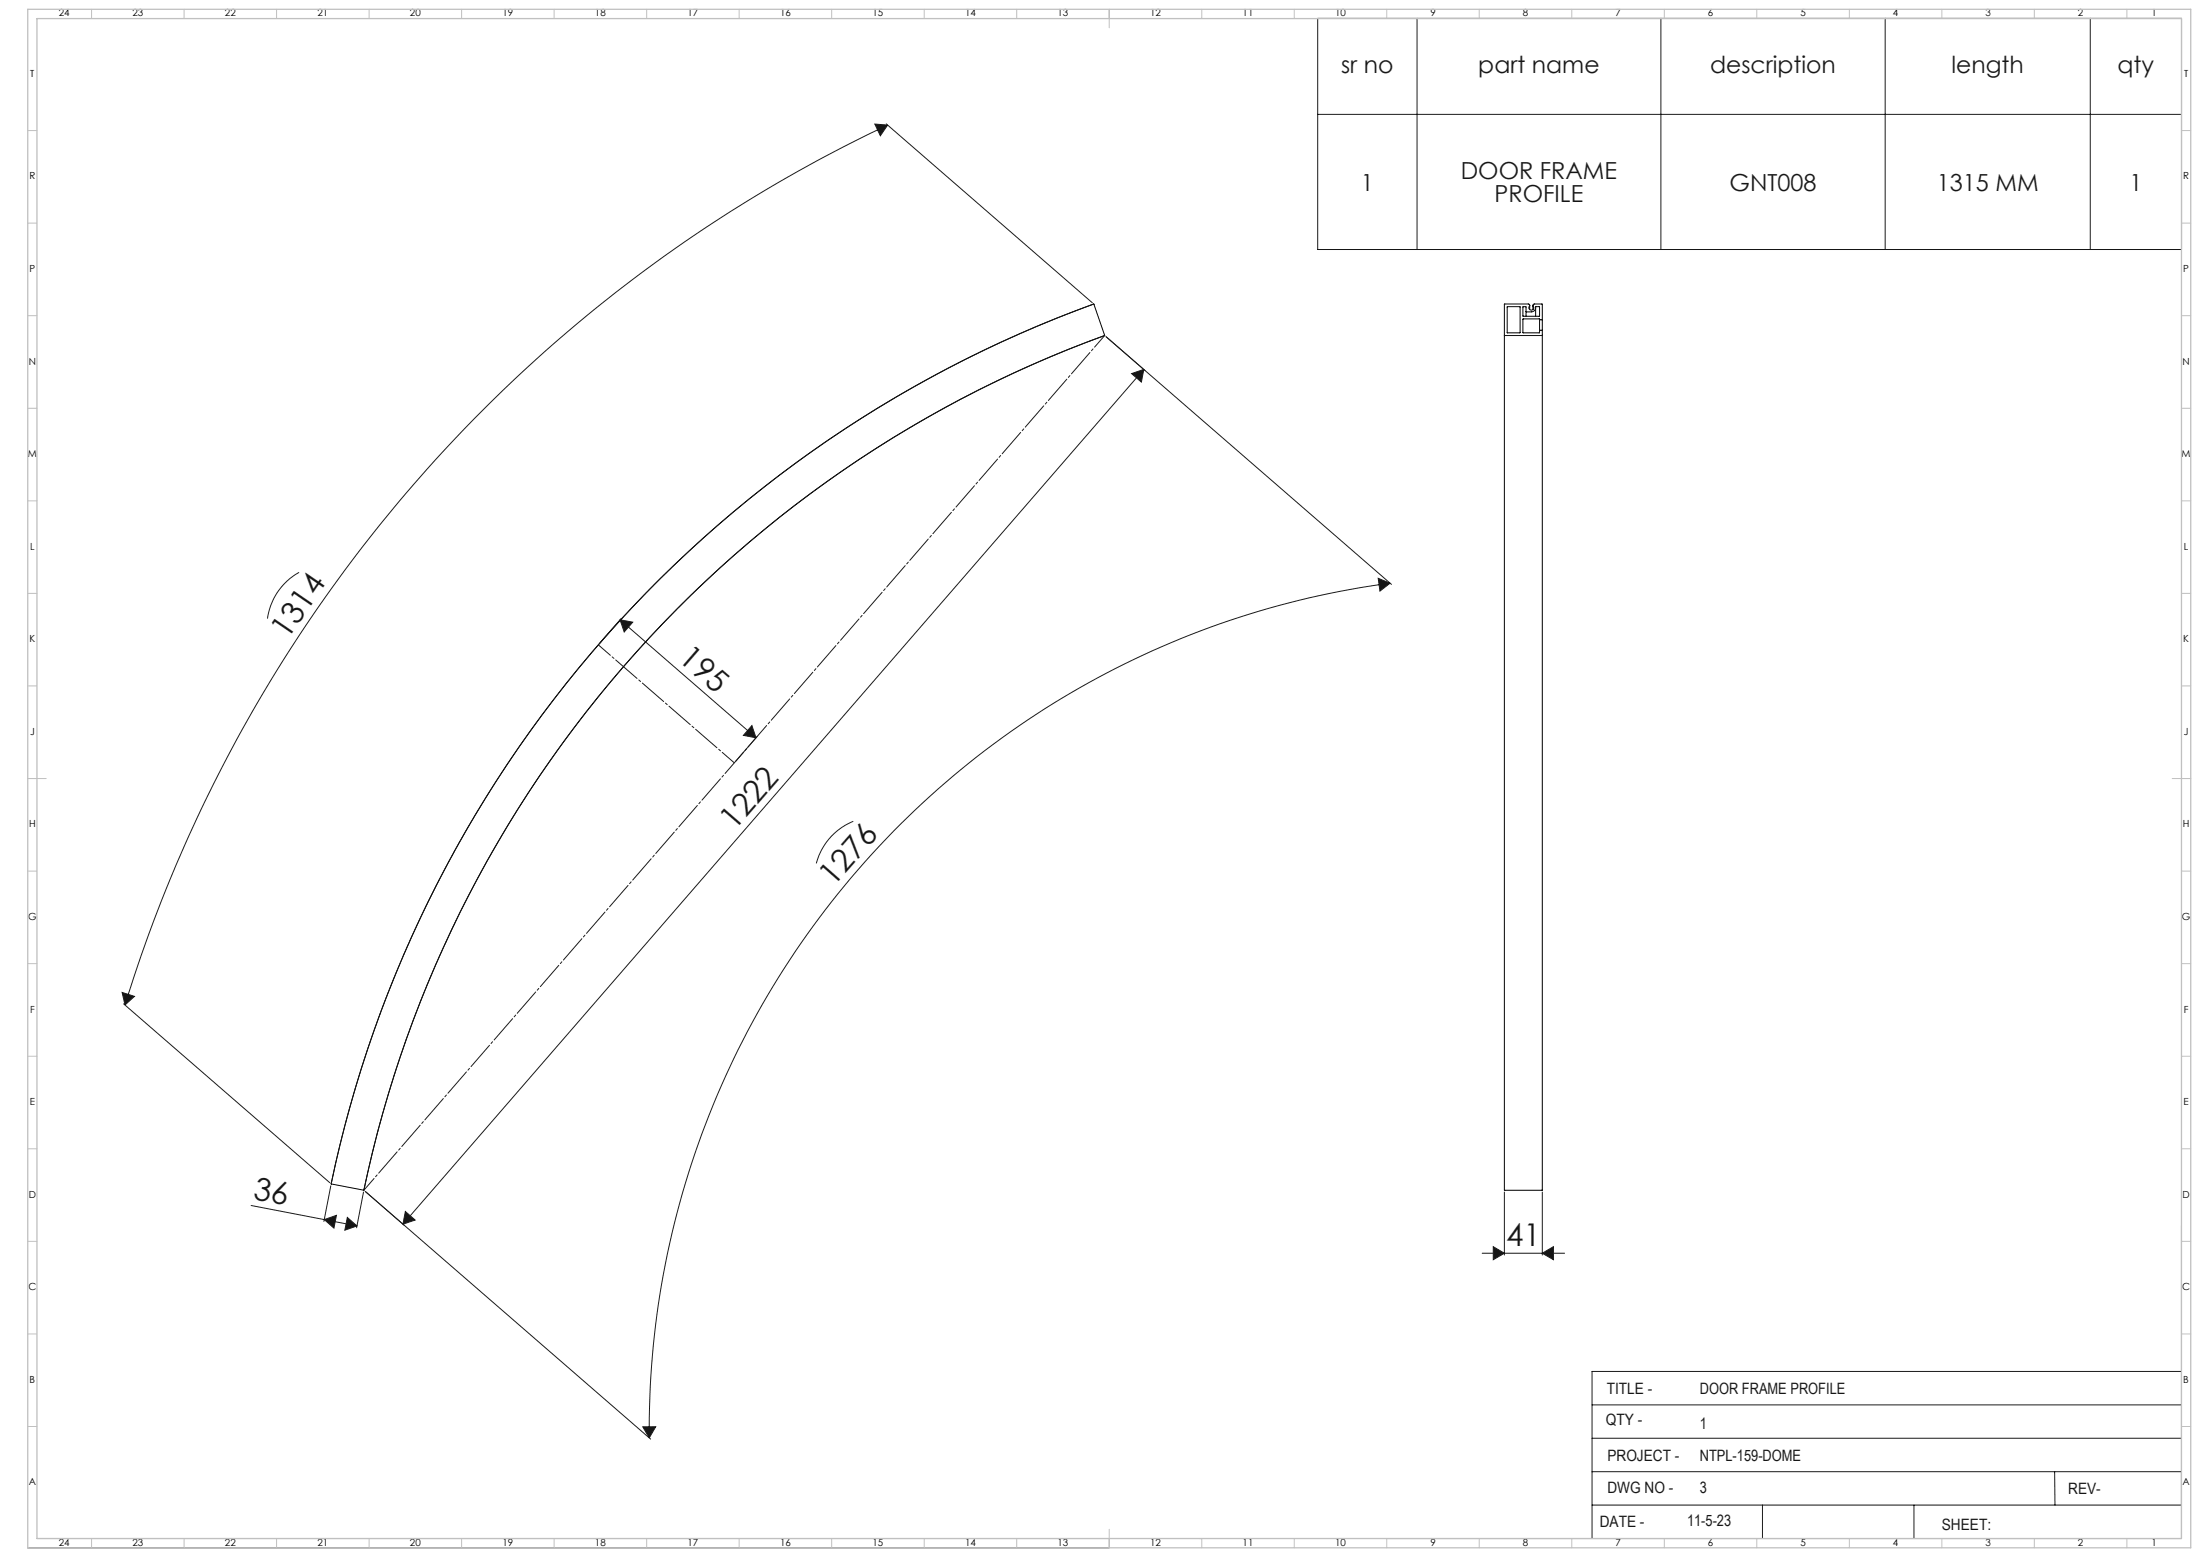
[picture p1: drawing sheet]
<svg xmlns="http://www.w3.org/2000/svg" width="1189mm" height="841mm" viewBox="0 0 1189 841" stroke-linecap="round" stroke-linejoin="round" font-family="sans-serif">
<g fill="none" stroke="#191924" stroke-width=".54">
<path d="M712 10h467v125h-467zM766 10v125M898 10v125M1019 10v125M1130 10v125M473 67l7 1-4 5zM479 67l111 97M480 68a779 779 0 0 0-412 475M712 62h467M591 164a647 647 0 0 0-412 475M597 181a628 628 0 0 0-400 462M618 200l-400 461"/>
<path d="M612 202l6-2-1 6zM619 200l-21-18 154 134M162 309a34 34 0 0 0-17 25M745 312l6 3-5 4zM751 315a461 461 0 0 0-400 462M335 335l7 1-5 5zM335 335l74 64M336 334l-12 14M406 392l3 7-7-2zM409 398l-11 13M461 444a34 34 0 0 0-20 22M66 536l7 2-5 5z"/>
<path d="M67 542l111 97M136 651l57 11M175 659l7-3-2 7zM179 640l-4 20M188 658l5 4-7 2zM196 644l-3 19M219 654l5 5-6 2zM813 644v34M834 644v34M219 662l-22-18 155 133M801 677h45M807 673l6 4-6 3z"/>
<path d="M834 677l6-4v7zM1179 662v169h-430M860 759h319M1179 741h-319v90M347 771h7l-3 6zM860 777h319M860 795h319M1110 795l1 18M860 813h319M953 813v18M1034 813v18M15 836h584"/>
<path d="M20 831h579M648 831h1"/>
</g>
<path d="M197 643l400-462" fill="none" stroke="#191924" stroke-width=".54" stroke-dasharray="15.2 1.3 1.3 1.3" stroke-dashoffset="6.9"/>
<path d="M397 412l-74-64" fill="none" stroke="#191924" stroke-width=".54" stroke-dasharray="15.2 1.3 1.3 1.3" stroke-dashoffset="6.6"/>
<g fill="none" stroke="#c0c0c0" stroke-width=".54">
<path d="M49 5v5M99 5v5M149 5v5M199 5v5M249 5v5M299 5v5M349 5v5M399 5v5M449 5v5M499 5v5M549 5v5M599 5v10"/>
<path d="M649 5v5M699 5v5M749 5v5M799 5v5M849 5v5M899 5v5M949 5v5M999 5v5M1049 5v5M1099 5v5M1149 5v5M15 71h5"/>
<path d="M1179 71h5M15 121h5M1179 121h5M15 171h5M1179 171h5M15 221h5M1179 221h5M15 271h5M1179 271h5M15 321h5M1179 321h5M15 371h5"/>
<path d="M1179 371h5M15 421h10M1174 421h10M15 471h5M1179 471h5M15 521h5M1179 521h5M15 571h5M1179 571h5M15 621h5M1179 621h5M15 671h5"/>
<path d="M1179 671h5M15 721h5M1179 721h5M15 771h5M1179 771h5M49 831v5M99 831v5M149 831v5M199 831v5M249 831v5M299 831v5M349 831v5"/>
<path d="M399 831v5M449 831v5M499 831v5M549 831v5M599 826v10M649 831v5M699 831v5M749 831v5M799 831v5M849 831v5M899 831v5M949 831v5"/>
<path d="M999 831v5M1049 831v5M1099 831v5M1149 831v5"/>
</g>
<path d="M15 5h1169v831h-1169zM20 10h1159v821h-1159z" fill="none" stroke="#c0c0c0" stroke-width=".7"/>
<g fill="#191924">
<path d="M406 392l3 7-7-2zM335 335l7 1-5 5z"/>
<path d="M745 312l6 3-5 4zM347 771h7l-3 6z"/>
<path d="M219 654l5 5-6 2zM612 202l6-2-1 6z"/>
<path d="M473 67l7 1-4 5zM66 536l7 2-5 5z"/>
<path d="M175 659l7-3-2 7zM188 658l5 4-7 2z"/>
<path d="M807 673l6 4-6 3zM834 677l6-4v7z"/>
</g>
<g fill="none" stroke="#000" stroke-width=".54">
<path d="M815 166h7l-1 14h-6zM825 168h3a2.5 2.5 0 0 0 2-2h2v5h-9v-5h2v5M827 165l-1-1h-13v17M827 165a1.4 1.4 0 0 0 0 2 1.4 1.4 0 0 0 2 0 1.4 1.4 0 0 0-1-2M827 165v2M828 165l1-1h5v9M828 165v2M830 166v5M832 179h2M832 173h2M832 173l-9-1v8h9v-1M832 173v6"/>
<path d="M834 173v6M834 179v2M813 181h21M813 181v462h21v-462M356 313a647 647 0 0 1 235-149l6 17a628 628 0 0 0-400 462l-18-4a647 647 0 0 1 177-326z"/>
</g>
<g font-size="16.9" fill="#191924">
<text x="155" y="346" transform="rotate(-56 155 346)">1314</text>
<text x="366" y="357" transform="rotate(41 366 357)">195</text>
<text x="397" y="449" transform="rotate(-49 397 449)">1222</text>
<text x="450" y="479" transform="rotate(-49 450 479)">1276</text>
<text x="136" y="648" transform="rotate(11 136 648)">36</text>
<text x="814" y="673">41</text>
</g>
<g font-size="12.7" fill="#191924">
<text x="725" y="39">sr no</text>
<text x="799" y="39">part name</text>
<text x="924" y="39">description</text>
<text x="1055" y="39">length</text>
<text x="1144" y="39">qty</text>
<text x="790" y="97">DOOR FRAME</text>
<text x="736" y="103">1</text>
<text x="935" y="103">GNT008</text>
<text x="1047" y="103">1315 MM</text>
<text x="1151" y="103">1</text>
<text x="808" y="109">PROFILE</text>
</g>
<g font-size="8.5" fill="#191924">
<text x="868" y="753">TITLE -</text>
<text x="919" y="753">DOOR FRAME PROFILE</text>
<text x="868" y="770">QTY -</text>
<text x="919" y="772">1</text>
<text x="869" y="789">PROJECT -</text>
<text x="919" y="789">NTPL-159-DOME</text>
<text x="869" y="807">DWG NO -</text>
<text x="919" y="807">3</text>
<text x="1118" y="807">REV-</text>
<text x="865" y="825">DATE -</text>
<text x="912" y="824">11-5-23</text>
<text x="1049" y="826">SHEET:</text>
</g>
<g font-size="5.3">
<text x="32" y="9">24</text>
<text x="72" y="9">23</text>
<text x="122" y="9">22</text>
<text x="172" y="9">21</text>
<text x="222" y="9">20</text>
<text x="272" y="9">19</text>
<text x="322" y="9">18</text>
<text x="372" y="9">17</text>
<text x="422" y="9">16</text>
<text x="472" y="9">15</text>
<text x="522" y="9">14</text>
<text x="572" y="9">13</text>
<text x="622" y="9">12</text>
<text x="672" y="9">11</text>
<text x="722" y="9">10</text>
<text x="773" y="9">9</text>
<text x="823" y="9">8</text>
<text x="873" y="9">7</text>
<text x="923" y="9">6</text>
<text x="973" y="9">5</text>
<text x="1023" y="9">4</text>
<text x="1073" y="9">3</text>
<text x="1123" y="9">2</text>
<text x="1163" y="9">1</text>
<text x="16" y="42">T</text>
<text x="1180" y="42">T</text>
<text x="16" y="97">R</text>
<text x="1180" y="97">R</text>
<text x="16" y="147">P</text>
<text x="1180" y="147">P</text>
<text x="16" y="197">N</text>
<text x="1180" y="197">N</text>
<text x="15" y="247">M</text>
<text x="1179" y="247">M</text>
<text x="16" y="297">L</text>
<text x="1180" y="297">L</text>
<text x="16" y="347">K</text>
<text x="1180" y="347">K</text>
<text x="16" y="397">J</text>
<text x="1180" y="397">J</text>
<text x="16" y="447">H</text>
<text x="1180" y="447">H</text>
<text x="15" y="497">G</text>
<text x="1179" y="497">G</text>
<text x="16" y="547">F</text>
<text x="1180" y="547">F</text>
<text x="16" y="597">E</text>
<text x="1180" y="597">E</text>
<text x="16" y="647">D</text>
<text x="1180" y="647">D</text>
<text x="15" y="697">C</text>
<text x="1179" y="697">C</text>
<text x="16" y="747">B</text>
<text x="1180" y="747">B</text>
<text x="16" y="802">A</text>
<text x="1180" y="802">A</text>
<text x="32" y="835">24</text>
<text x="72" y="835">23</text>
<text x="122" y="835">22</text>
<text x="172" y="835">21</text>
<text x="222" y="835">20</text>
<text x="272" y="835">19</text>
<text x="322" y="835">18</text>
<text x="372" y="835">17</text>
<text x="422" y="835">16</text>
<text x="472" y="835">15</text>
<text x="522" y="835">14</text>
<text x="572" y="835">13</text>
<text x="622" y="835">12</text>
<text x="672" y="835">11</text>
<text x="722" y="835">10</text>
<text x="773" y="835">9</text>
<text x="823" y="835">8</text>
<text x="873" y="835">7</text>
<text x="923" y="835">6</text>
<text x="973" y="835">5</text>
<text x="1023" y="835">4</text>
<text x="1073" y="835">3</text>
<text x="1123" y="835">2</text>
<text x="1163" y="835">1</text>
</g>
</svg>
